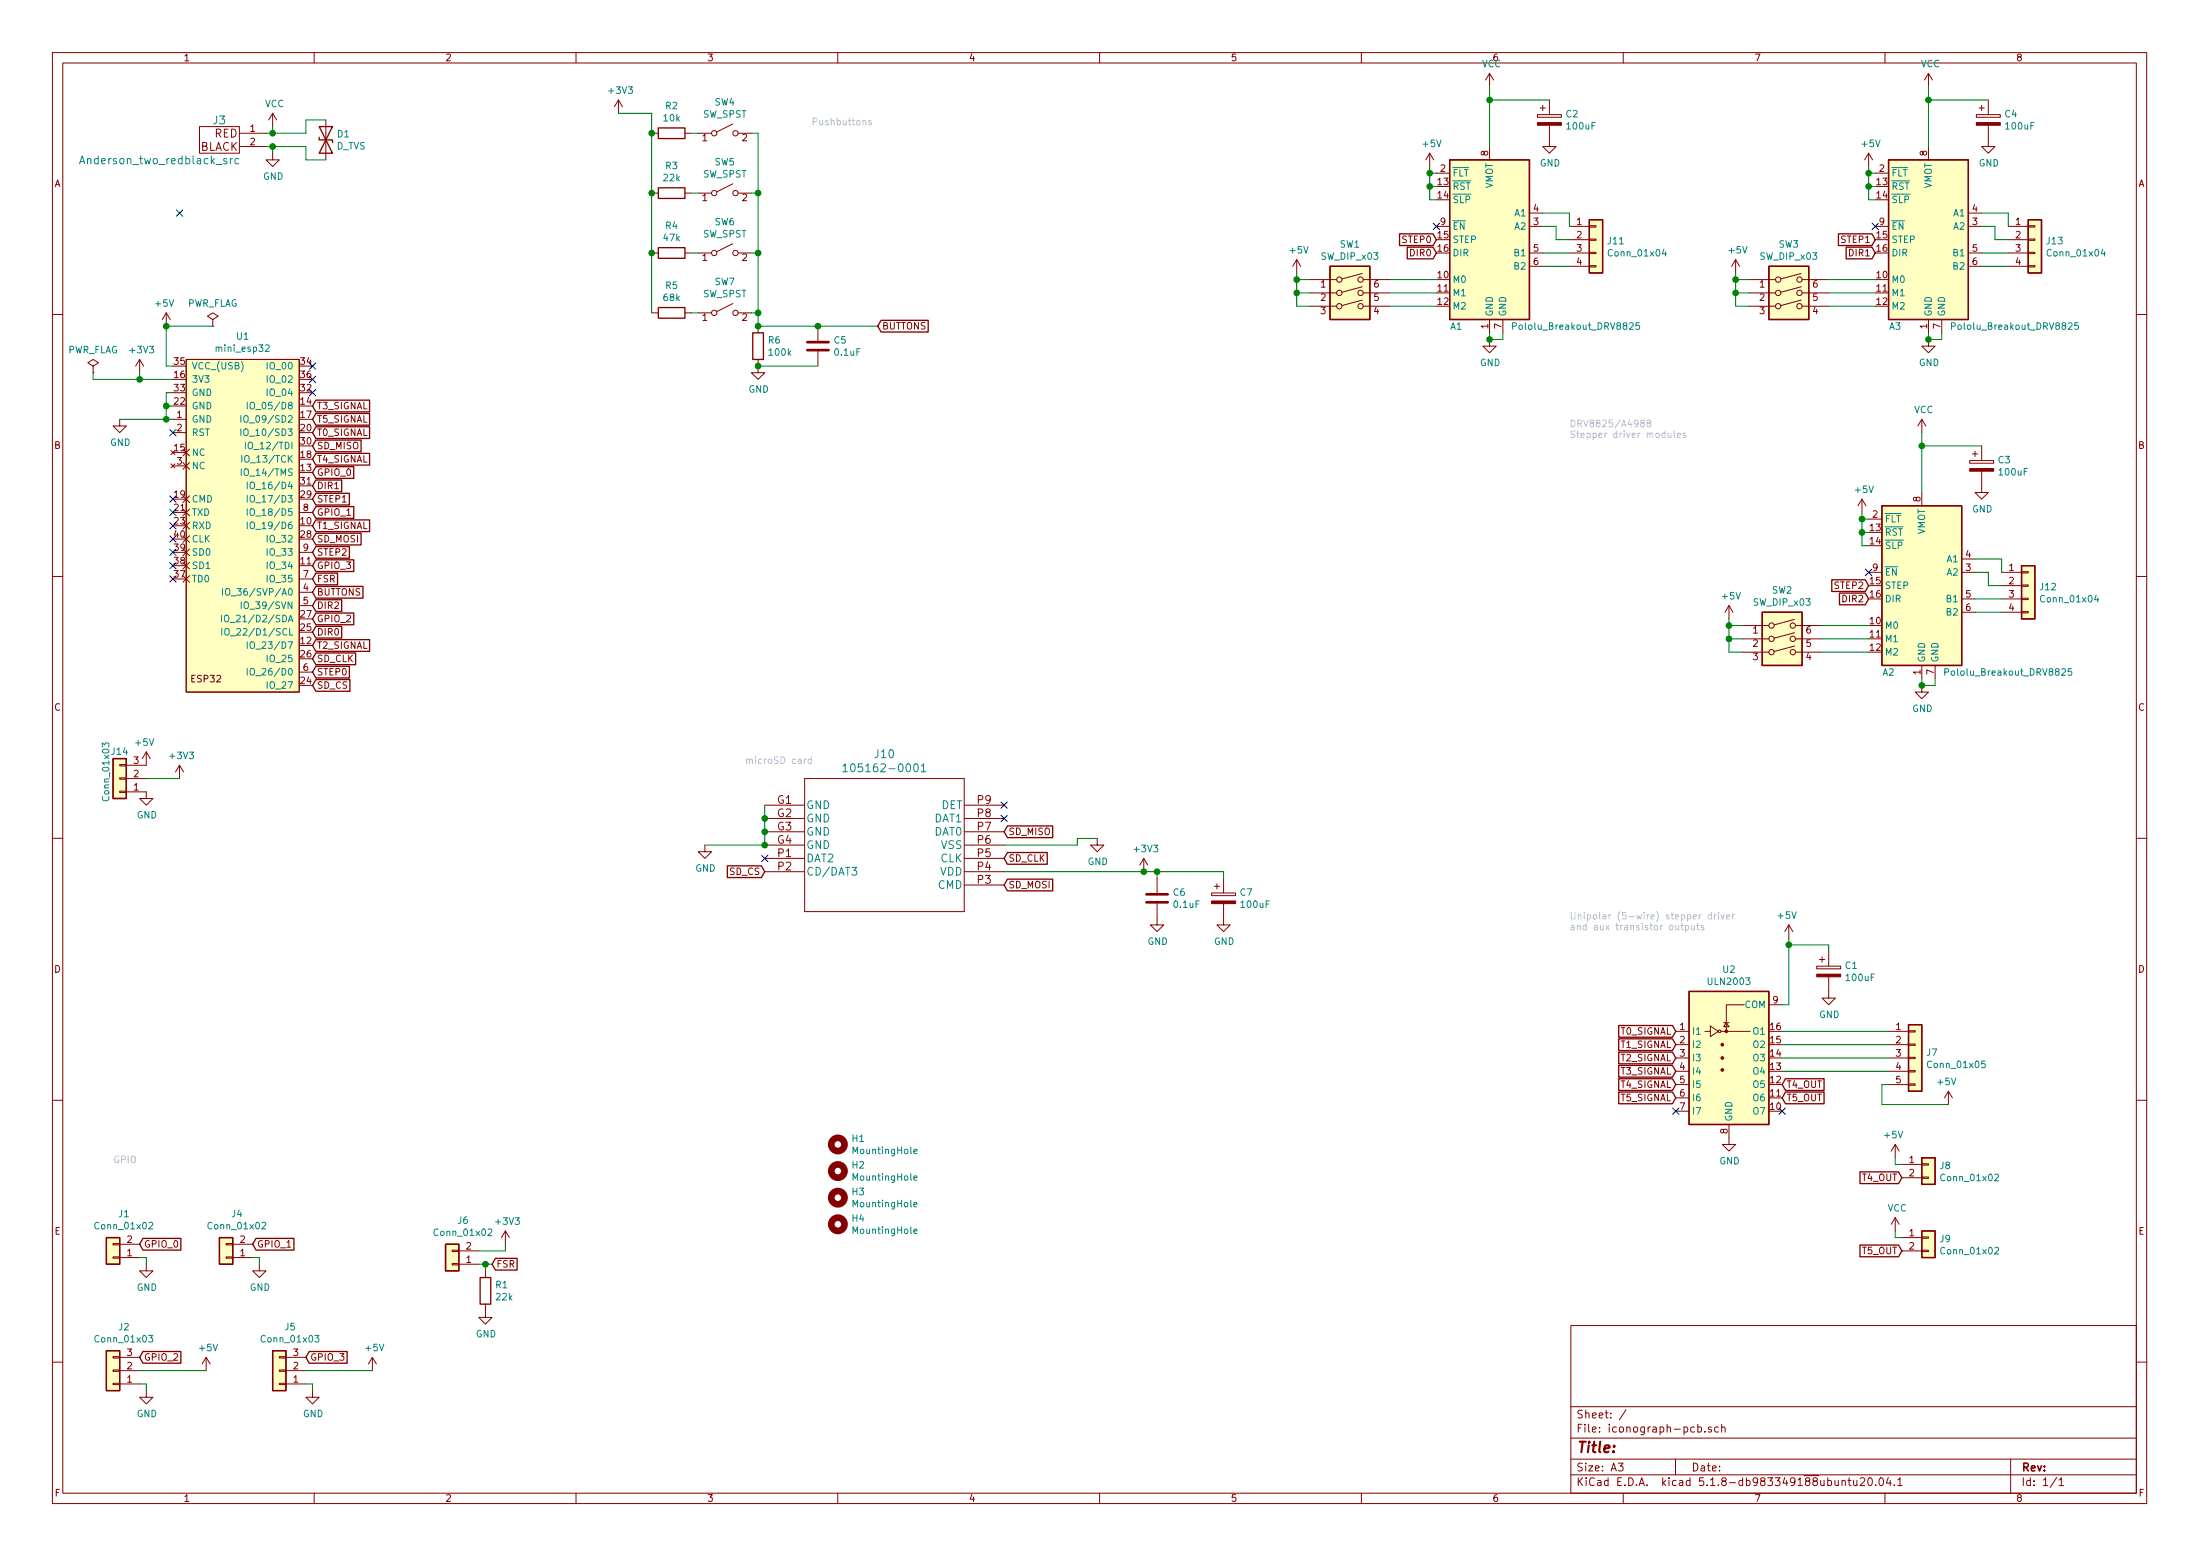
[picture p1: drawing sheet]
EESchema Schematic File Version 4
EELAYER 30 0
EELAYER END
$Descr A3 16535 11693
encoding utf-8
Sheet 1 1
Title ""
Date ""
Rev ""
Comp ""
Comment1 ""
Comment2 ""
Comment3 ""
Comment4 ""
$EndDescr
$Comp
L ESP32_mini_KiCad_Library:mini_esp32 U1
U 1 1
P 1850 2650
F 0 "U1" H 1875 2775 50  0000 C CNN
F 1 "mini_esp32" H 1875 2684 50  0000 C CNN
F 2 "snapeda:ESP32_mini" H 2000 2750 50  0001 C CNN
F 3 "" H 2000 2750 50  0001 C CNN
	1    1850 2650
	-1   0    0    -1  
$EndComp
$Comp
L Driver_Motor:Pololu_Breakout_DRV8825 A1
U 1 1
P 11200 1700
F 0 "A1" H 10950 950 50  0000 C CNN
F 1 "Pololu_Breakout_DRV8825" H 11850 950 50  0000 C CNN
F 2 "Module:Pololu_Breakout-16_15.2x20.3mm" H 11400 900 50  0001 L CNN
F 3 "https://www.pololu.com/product/2982" H 11300 1400 50  0001 C CNN
	1    11200 1700
	1    0    0    -1  
$EndComp
$Comp
L Homebrew:Anderson_two_redblack_src J3
U 1 1
P 1650 1050
F 0 "J3" H 1650 1200 60  0000 C CNN
F 1 "Anderson_two_redblack_src" H 2100 900 60  0000 C CNN
F 2 "homebrew:Anderson_1336G1_right_angle_bottom_two" H 1600 900 60  0001 C CNN
F 3 "" H 1600 900 60  0001 C CNN
	1    1650 1050
	-1   0    0    -1  
$EndComp
$Comp
L power:+5V #PWR05
U 1 1
P 1250 2450
F 0 "#PWR05" H 1250 2300 50  0001 C CNN
F 1 "+5V" H 1265 2623 50  0000 C CNN
F 2 "" H 1250 2450 50  0001 C CNN
F 3 "" H 1250 2450 50  0001 C CNN
	1    1250 2450
	-1   0    0    -1  
$EndComp
Wire Wire Line
	1300 2750 1250 2750
Wire Wire Line
	1250 2750 1250 2450
$Comp
L power:+5V #PWR021
U 1 1
P 10750 1250
F 0 "#PWR021" H 10750 1100 50  0001 C CNN
F 1 "+5V" H 10765 1423 50  0000 C CNN
F 2 "" H 10750 1250 50  0001 C CNN
F 3 "" H 10750 1250 50  0001 C CNN
	1    10750 1250
	1    0    0    -1  
$EndComp
Wire Wire Line
	10750 1250 10750 1300
Wire Wire Line
	10750 1300 10800 1300
$Comp
L power:VCC #PWR07
U 1 1
P 2050 950
F 0 "#PWR07" H 2050 800 50  0001 C CNN
F 1 "VCC" H 2065 1123 50  0000 C CNN
F 2 "" H 2050 950 50  0001 C CNN
F 3 "" H 2050 950 50  0001 C CNN
	1    2050 950 
	1    0    0    -1  
$EndComp
Wire Wire Line
	2000 1000 2050 1000
Wire Wire Line
	2050 1000 2050 950 
$Comp
L power:GND #PWR08
U 1 1
P 2050 1150
F 0 "#PWR08" H 2050 900 50  0001 C CNN
F 1 "GND" H 2055 977 50  0000 C CNN
F 2 "" H 2050 1150 50  0001 C CNN
F 3 "" H 2050 1150 50  0001 C CNN
	1    2050 1150
	1    0    0    -1  
$EndComp
Wire Wire Line
	2000 1100 2050 1100
Wire Wire Line
	2050 1100 2050 1150
$Comp
L power:VCC #PWR022
U 1 1
P 11200 650
F 0 "#PWR022" H 11200 500 50  0001 C CNN
F 1 "VCC" H 11215 823 50  0000 C CNN
F 2 "" H 11200 650 50  0001 C CNN
F 3 "" H 11200 650 50  0001 C CNN
	1    11200 650 
	1    0    0    -1  
$EndComp
$Comp
L Device:CP C2
U 1 1
P 11650 900
F 0 "C2" H 11768 946 50  0000 L CNN
F 1 "100uF" H 11768 855 50  0000 L CNN
F 2 "Capacitor_THT:CP_Radial_D8.0mm_P3.50mm" H 11688 750 50  0001 C CNN
F 3 "~" H 11650 900 50  0001 C CNN
	1    11650 900 
	1    0    0    -1  
$EndComp
Wire Wire Line
	11200 650  11200 750 
$Comp
L power:GND #PWR025
U 1 1
P 11650 1050
F 0 "#PWR025" H 11650 800 50  0001 C CNN
F 1 "GND" H 11655 877 50  0000 C CNN
F 2 "" H 11650 1050 50  0001 C CNN
F 3 "" H 11650 1050 50  0001 C CNN
	1    11650 1050
	1    0    0    -1  
$EndComp
Wire Wire Line
	11650 750  11200 750 
Connection ~ 11200 750 
Wire Wire Line
	11200 750  11200 1100
$Comp
L power:GND #PWR023
U 1 1
P 11200 2550
F 0 "#PWR023" H 11200 2300 50  0001 C CNN
F 1 "GND" H 11205 2377 50  0000 C CNN
F 2 "" H 11200 2550 50  0001 C CNN
F 3 "" H 11200 2550 50  0001 C CNN
	1    11200 2550
	1    0    0    -1  
$EndComp
Wire Wire Line
	11200 2550 11200 2500
Wire Wire Line
	11300 2550 11300 2500
Wire Wire Line
	10750 1300 10750 1400
Wire Wire Line
	10750 1400 10800 1400
Connection ~ 10750 1300
Wire Wire Line
	10750 1400 10750 1500
Wire Wire Line
	10750 1500 10800 1500
Connection ~ 10750 1400
Text GLabel 10800 1800 0    50   Input ~ 0
STEP0
Text GLabel 10800 1900 0    50   Input ~ 0
DIR0
NoConn ~ 10800 1700
$Comp
L Connector_Generic:Conn_01x04 J11
U 1 1
P 12000 1800
F 0 "J11" H 12080 1792 50  0000 L CNN
F 1 "Conn_01x04" H 12080 1701 50  0000 L CNN
F 2 "Connector_PinHeader_2.54mm:PinHeader_1x04_P2.54mm_Vertical" H 12000 1800 50  0001 C CNN
F 3 "~" H 12000 1800 50  0001 C CNN
	1    12000 1800
	1    0    0    -1  
$EndComp
Wire Wire Line
	11600 1600 11800 1600
Wire Wire Line
	11800 1600 11800 1700
Wire Wire Line
	11600 1700 11700 1700
Wire Wire Line
	11700 1700 11700 1800
Wire Wire Line
	11700 1800 11800 1800
Wire Wire Line
	11600 1900 11800 1900
Wire Wire Line
	11600 2000 11800 2000
$Comp
L Switch:SW_DIP_x03 SW1
U 1 1
P 10150 2300
F 0 "SW1" H 10150 2767 50  0000 C CNN
F 1 "SW_DIP_x03" H 10150 2676 50  0000 C CNN
F 2 "Button_Switch_THT:SW_DIP_SPSTx03_Slide_9.78x9.8mm_W7.62mm_P2.54mm" H 10150 2300 50  0001 C CNN
F 3 "~" H 10150 2300 50  0001 C CNN
	1    10150 2300
	1    0    0    -1  
$EndComp
$Comp
L power:+5V #PWR017
U 1 1
P 9750 2050
F 0 "#PWR017" H 9750 1900 50  0001 C CNN
F 1 "+5V" H 9765 2223 50  0000 C CNN
F 2 "" H 9750 2050 50  0001 C CNN
F 3 "" H 9750 2050 50  0001 C CNN
	1    9750 2050
	1    0    0    -1  
$EndComp
Wire Wire Line
	9750 2050 9750 2100
Wire Wire Line
	9750 2100 9850 2100
Wire Wire Line
	9750 2100 9750 2200
Wire Wire Line
	9750 2200 9850 2200
Connection ~ 9750 2100
Wire Wire Line
	9750 2200 9750 2300
Wire Wire Line
	9750 2300 9850 2300
Connection ~ 9750 2200
Wire Wire Line
	10450 2300 10800 2300
Wire Wire Line
	10450 2200 10800 2200
Wire Wire Line
	10450 2100 10800 2100
$Comp
L Driver_Motor:Pololu_Breakout_DRV8825 A3
U 1 1
P 14500 1700
F 0 "A3" H 14250 950 50  0000 C CNN
F 1 "Pololu_Breakout_DRV8825" H 15150 950 50  0000 C CNN
F 2 "Module:Pololu_Breakout-16_15.2x20.3mm" H 14700 900 50  0001 L CNN
F 3 "https://www.pololu.com/product/2982" H 14600 1400 50  0001 C CNN
	1    14500 1700
	1    0    0    -1  
$EndComp
$Comp
L power:+5V #PWR031
U 1 1
P 14050 1250
F 0 "#PWR031" H 14050 1100 50  0001 C CNN
F 1 "+5V" H 14065 1423 50  0000 C CNN
F 2 "" H 14050 1250 50  0001 C CNN
F 3 "" H 14050 1250 50  0001 C CNN
	1    14050 1250
	1    0    0    -1  
$EndComp
Wire Wire Line
	14050 1250 14050 1300
Wire Wire Line
	14050 1300 14100 1300
$Comp
L power:VCC #PWR034
U 1 1
P 14500 650
F 0 "#PWR034" H 14500 500 50  0001 C CNN
F 1 "VCC" H 14515 823 50  0000 C CNN
F 2 "" H 14500 650 50  0001 C CNN
F 3 "" H 14500 650 50  0001 C CNN
	1    14500 650 
	1    0    0    -1  
$EndComp
$Comp
L Device:CP C4
U 1 1
P 14950 900
F 0 "C4" H 15068 946 50  0000 L CNN
F 1 "100uF" H 15068 855 50  0000 L CNN
F 2 "Capacitor_THT:CP_Radial_D8.0mm_P3.50mm" H 14988 750 50  0001 C CNN
F 3 "~" H 14950 900 50  0001 C CNN
	1    14950 900 
	1    0    0    -1  
$EndComp
Wire Wire Line
	14500 650  14500 750 
$Comp
L power:GND #PWR037
U 1 1
P 14950 1050
F 0 "#PWR037" H 14950 800 50  0001 C CNN
F 1 "GND" H 14955 877 50  0000 C CNN
F 2 "" H 14950 1050 50  0001 C CNN
F 3 "" H 14950 1050 50  0001 C CNN
	1    14950 1050
	1    0    0    -1  
$EndComp
Wire Wire Line
	14950 750  14500 750 
Connection ~ 14500 750 
Wire Wire Line
	14500 750  14500 1100
$Comp
L power:GND #PWR035
U 1 1
P 14500 2550
F 0 "#PWR035" H 14500 2300 50  0001 C CNN
F 1 "GND" H 14505 2377 50  0000 C CNN
F 2 "" H 14500 2550 50  0001 C CNN
F 3 "" H 14500 2550 50  0001 C CNN
	1    14500 2550
	1    0    0    -1  
$EndComp
Wire Wire Line
	14500 2550 14500 2500
Wire Wire Line
	14600 2550 14600 2500
Wire Wire Line
	14050 1300 14050 1400
Wire Wire Line
	14050 1400 14100 1400
Connection ~ 14050 1300
Wire Wire Line
	14050 1400 14050 1500
Wire Wire Line
	14050 1500 14100 1500
Connection ~ 14050 1400
Text GLabel 14100 1800 0    50   Input ~ 0
STEP1
Text GLabel 14100 1900 0    50   Input ~ 0
DIR1
NoConn ~ 14100 1700
$Comp
L Connector_Generic:Conn_01x04 J13
U 1 1
P 15300 1800
F 0 "J13" H 15380 1792 50  0000 L CNN
F 1 "Conn_01x04" H 15380 1701 50  0000 L CNN
F 2 "Connector_PinHeader_2.54mm:PinHeader_1x04_P2.54mm_Vertical" H 15300 1800 50  0001 C CNN
F 3 "~" H 15300 1800 50  0001 C CNN
	1    15300 1800
	1    0    0    -1  
$EndComp
Wire Wire Line
	14900 1600 15100 1600
Wire Wire Line
	15100 1600 15100 1700
Wire Wire Line
	14900 1700 15000 1700
Wire Wire Line
	15000 1700 15000 1800
Wire Wire Line
	15000 1800 15100 1800
Wire Wire Line
	14900 1900 15100 1900
Wire Wire Line
	14900 2000 15100 2000
$Comp
L Switch:SW_DIP_x03 SW3
U 1 1
P 13450 2300
F 0 "SW3" H 13450 2767 50  0000 C CNN
F 1 "SW_DIP_x03" H 13450 2676 50  0000 C CNN
F 2 "Button_Switch_THT:SW_DIP_SPSTx03_Slide_9.78x9.8mm_W7.62mm_P2.54mm" H 13450 2300 50  0001 C CNN
F 3 "~" H 13450 2300 50  0001 C CNN
	1    13450 2300
	1    0    0    -1  
$EndComp
$Comp
L power:+5V #PWR029
U 1 1
P 13050 2050
F 0 "#PWR029" H 13050 1900 50  0001 C CNN
F 1 "+5V" H 13065 2223 50  0000 C CNN
F 2 "" H 13050 2050 50  0001 C CNN
F 3 "" H 13050 2050 50  0001 C CNN
	1    13050 2050
	1    0    0    -1  
$EndComp
Wire Wire Line
	13050 2050 13050 2100
Wire Wire Line
	13050 2100 13150 2100
Wire Wire Line
	13050 2100 13050 2200
Wire Wire Line
	13050 2200 13150 2200
Connection ~ 13050 2100
Wire Wire Line
	13050 2200 13050 2300
Wire Wire Line
	13050 2300 13150 2300
Connection ~ 13050 2200
Wire Wire Line
	13750 2300 14100 2300
Wire Wire Line
	13750 2200 14100 2200
Wire Wire Line
	13750 2100 14100 2100
$Comp
L power:GND #PWR01
U 1 1
P 900 3150
F 0 "#PWR01" H 900 2900 50  0001 C CNN
F 1 "GND" H 905 2977 50  0000 C CNN
F 2 "" H 900 3150 50  0001 C CNN
F 3 "" H 900 3150 50  0001 C CNN
	1    900  3150
	1    0    0    -1  
$EndComp
Wire Wire Line
	900  3150 1250 3150
Wire Wire Line
	1300 3050 1250 3050
Connection ~ 1250 3150
Wire Wire Line
	1250 3150 1300 3150
Wire Wire Line
	1250 2950 1300 2950
Wire Wire Line
	1250 2950 1250 3050
Connection ~ 1250 3050
Wire Wire Line
	1250 3050 1250 3150
$Comp
L power:+3V3 #PWR02
U 1 1
P 1050 2800
F 0 "#PWR02" H 1050 2650 50  0001 C CNN
F 1 "+3V3" H 1065 2973 50  0000 C CNN
F 2 "" H 1050 2800 50  0001 C CNN
F 3 "" H 1050 2800 50  0001 C CNN
	1    1050 2800
	1    0    0    -1  
$EndComp
Wire Wire Line
	1050 2800 1050 2850
Wire Wire Line
	1050 2850 1300 2850
NoConn ~ 1300 3750
NoConn ~ 1300 3850
NoConn ~ 1300 3950
NoConn ~ 1300 4050
NoConn ~ 1300 4150
NoConn ~ 1300 4250
NoConn ~ 1300 4350
NoConn ~ 1300 3250
Text GLabel 2350 5050 2    50   Input ~ 0
STEP0
Text GLabel 2350 4750 2    50   Input ~ 0
DIR0
Text GLabel 2350 3750 2    50   Input ~ 0
STEP1
Text GLabel 2350 3650 2    50   Input ~ 0
DIR1
$Comp
L Transistor_Array:ULN2003 U2
U 1 1
P 13000 7950
F 0 "U2" H 13000 8617 50  0000 C CNN
F 1 "ULN2003" H 13000 8526 50  0000 C CNN
F 2 "Package_DIP:DIP-16_W7.62mm" H 13050 7400 50  0001 L CNN
F 3 "http://www.ti.com/lit/ds/symlink/uln2003a.pdf" H 13100 7750 50  0001 C CNN
	1    13000 7950
	1    0    0    -1  
$EndComp
$Comp
L power:+5V #PWR015
U 1 1
P 13450 7050
F 0 "#PWR015" H 13450 6900 50  0001 C CNN
F 1 "+5V" H 13465 7223 50  0000 C CNN
F 2 "" H 13450 7050 50  0001 C CNN
F 3 "" H 13450 7050 50  0001 C CNN
	1    13450 7050
	-1   0    0    -1  
$EndComp
Wire Wire Line
	13450 7550 13400 7550
$Comp
L Device:CP C1
U 1 1
P 13750 7300
F 0 "C1" H 13868 7346 50  0000 L CNN
F 1 "100uF" H 13868 7255 50  0000 L CNN
F 2 "Capacitor_THT:CP_Radial_D8.0mm_P3.50mm" H 13788 7150 50  0001 C CNN
F 3 "~" H 13750 7300 50  0001 C CNN
	1    13750 7300
	1    0    0    -1  
$EndComp
Wire Wire Line
	13450 7050 13450 7100
Wire Wire Line
	13450 7100 13750 7100
Wire Wire Line
	13750 7100 13750 7150
Wire Wire Line
	13450 7100 13450 7550
$Comp
L power:GND #PWR016
U 1 1
P 13750 7450
F 0 "#PWR016" H 13750 7200 50  0001 C CNN
F 1 "GND" H 13755 7277 50  0000 C CNN
F 2 "" H 13750 7450 50  0001 C CNN
F 3 "" H 13750 7450 50  0001 C CNN
	1    13750 7450
	1    0    0    -1  
$EndComp
Connection ~ 13450 7100
$Comp
L power:GND #PWR014
U 1 1
P 13000 8550
F 0 "#PWR014" H 13000 8300 50  0001 C CNN
F 1 "GND" H 13005 8377 50  0000 C CNN
F 2 "" H 13000 8550 50  0001 C CNN
F 3 "" H 13000 8550 50  0001 C CNN
	1    13000 8550
	1    0    0    -1  
$EndComp
Text GLabel 12600 7750 0    50   Input ~ 0
T0_SIGNAL
Text GLabel 12600 7850 0    50   Input ~ 0
T1_SIGNAL
Text GLabel 12600 7950 0    50   Input ~ 0
T2_SIGNAL
Text GLabel 12600 8050 0    50   Input ~ 0
T3_SIGNAL
Text GLabel 12600 8150 0    50   Input ~ 0
T4_SIGNAL
Text GLabel 12600 8250 0    50   Input ~ 0
T5_SIGNAL
$Comp
L Connector_Generic:Conn_01x05 J7
U 1 1
P 14400 7950
F 0 "J7" H 14480 7992 50  0000 L CNN
F 1 "Conn_01x05" H 14480 7901 50  0000 L CNN
F 2 "Connector_PinHeader_2.54mm:PinHeader_1x05_P2.54mm_Vertical" H 14400 7950 50  0001 C CNN
F 3 "~" H 14400 7950 50  0001 C CNN
	1    14400 7950
	1    0    0    -1  
$EndComp
Wire Wire Line
	13400 7750 14200 7750
Wire Wire Line
	14200 7850 13400 7850
Wire Wire Line
	13400 7950 14200 7950
Wire Wire Line
	14200 8050 13400 8050
$Comp
L power:+5V #PWR020
U 1 1
P 14650 8300
F 0 "#PWR020" H 14650 8150 50  0001 C CNN
F 1 "+5V" H 14665 8473 50  0000 C CNN
F 2 "" H 14650 8300 50  0001 C CNN
F 3 "" H 14650 8300 50  0001 C CNN
	1    14650 8300
	-1   0    0    -1  
$EndComp
Wire Wire Line
	14650 8300 14150 8300
Wire Wire Line
	14150 8300 14150 8150
Wire Wire Line
	14150 8150 14200 8150
Text GLabel 13400 8150 2    50   Input ~ 0
T4_OUT
Text GLabel 13400 8250 2    50   Input ~ 0
T5_OUT
$Comp
L Connector_Generic:Conn_01x02 J8
U 1 1
P 14500 8750
F 0 "J8" H 14580 8742 50  0000 L CNN
F 1 "Conn_01x02" H 14580 8651 50  0000 L CNN
F 2 "homebrew:Wurth_ScrewTerminal_1x02_P5.00mm_691137710002" H 14500 8750 50  0001 C CNN
F 3 "~" H 14500 8750 50  0001 C CNN
	1    14500 8750
	1    0    0    -1  
$EndComp
$Comp
L power:+5V #PWR018
U 1 1
P 14250 8700
F 0 "#PWR018" H 14250 8550 50  0001 C CNN
F 1 "+5V" H 14265 8873 50  0000 C CNN
F 2 "" H 14250 8700 50  0001 C CNN
F 3 "" H 14250 8700 50  0001 C CNN
	1    14250 8700
	-1   0    0    -1  
$EndComp
Wire Wire Line
	14250 8700 14250 8750
Wire Wire Line
	14250 8750 14300 8750
Text GLabel 14300 8850 0    50   Input ~ 0
T4_OUT
$Comp
L Connector_Generic:Conn_01x02 J9
U 1 1
P 14500 9300
F 0 "J9" H 14580 9292 50  0000 L CNN
F 1 "Conn_01x02" H 14580 9201 50  0000 L CNN
F 2 "homebrew:Wurth_ScrewTerminal_1x02_P5.00mm_691137710002" H 14500 9300 50  0001 C CNN
F 3 "~" H 14500 9300 50  0001 C CNN
	1    14500 9300
	1    0    0    -1  
$EndComp
Wire Wire Line
	14250 9250 14250 9300
Wire Wire Line
	14250 9300 14300 9300
Text GLabel 14300 9400 0    50   Input ~ 0
T5_OUT
Text GLabel 2350 3250 2    50   Input ~ 0
T0_SIGNAL
Text GLabel 2350 3950 2    50   Input ~ 0
T1_SIGNAL
Text GLabel 2350 4450 2    50   Input ~ 0
BUTTONS
$Comp
L Connector_Generic:Conn_01x02 J1
U 1 1
P 850 9450
F 0 "J1" H 768 9125 50  0000 C CNN
F 1 "Conn_01x02" H 768 9216 50  0000 C CNN
F 2 "homebrew:Wurth_ScrewTerminal_1x02_P5.00mm_691137710002" H 850 9450 50  0001 C CNN
F 3 "~" H 850 9450 50  0001 C CNN
	1    850  9450
	-1   0    0    1   
$EndComp
Text GLabel 1050 9350 2    50   Input ~ 0
GPIO_0
$Comp
L power:GND #PWR03
U 1 1
P 1100 9500
F 0 "#PWR03" H 1100 9250 50  0001 C CNN
F 1 "GND" H 1105 9327 50  0000 C CNN
F 2 "" H 1100 9500 50  0001 C CNN
F 3 "" H 1100 9500 50  0001 C CNN
	1    1100 9500
	1    0    0    -1  
$EndComp
Wire Wire Line
	1100 9500 1100 9450
Wire Wire Line
	1100 9450 1050 9450
$Comp
L Connector_Generic:Conn_01x02 J4
U 1 1
P 1700 9450
F 0 "J4" H 1618 9125 50  0000 C CNN
F 1 "Conn_01x02" H 1618 9216 50  0000 C CNN
F 2 "homebrew:Wurth_ScrewTerminal_1x02_P5.00mm_691137710002" H 1700 9450 50  0001 C CNN
F 3 "~" H 1700 9450 50  0001 C CNN
	1    1700 9450
	-1   0    0    1   
$EndComp
Text GLabel 1900 9350 2    50   Input ~ 0
GPIO_1
$Comp
L power:GND #PWR09
U 1 1
P 1950 9500
F 0 "#PWR09" H 1950 9250 50  0001 C CNN
F 1 "GND" H 1955 9327 50  0000 C CNN
F 2 "" H 1950 9500 50  0001 C CNN
F 3 "" H 1950 9500 50  0001 C CNN
	1    1950 9500
	1    0    0    -1  
$EndComp
Wire Wire Line
	1950 9500 1950 9450
Wire Wire Line
	1950 9450 1900 9450
Text GLabel 2350 3550 2    50   Input ~ 0
GPIO_0
Text GLabel 2350 3850 2    50   Input ~ 0
GPIO_1
$Comp
L power:VCC #PWR019
U 1 1
P 14250 9250
F 0 "#PWR019" H 14250 9100 50  0001 C CNN
F 1 "VCC" H 14265 9423 50  0000 C CNN
F 2 "" H 14250 9250 50  0001 C CNN
F 3 "" H 14250 9250 50  0001 C CNN
	1    14250 9250
	1    0    0    -1  
$EndComp
$Comp
L Connector_Generic:Conn_01x03 J2
U 1 1
P 850 10300
F 0 "J2" H 768 9975 50  0000 C CNN
F 1 "Conn_01x03" H 768 10066 50  0000 C CNN
F 2 "homebrew:Wurth_ScrewTerminal_1x03_P5.00mm_691137710003" H 850 10300 50  0001 C CNN
F 3 "~" H 850 10300 50  0001 C CNN
	1    850  10300
	-1   0    0    1   
$EndComp
Text GLabel 1050 10200 2    50   Input ~ 0
GPIO_2
$Comp
L power:GND #PWR04
U 1 1
P 1100 10450
F 0 "#PWR04" H 1100 10200 50  0001 C CNN
F 1 "GND" H 1105 10277 50  0000 C CNN
F 2 "" H 1100 10450 50  0001 C CNN
F 3 "" H 1100 10450 50  0001 C CNN
	1    1100 10450
	1    0    0    -1  
$EndComp
Wire Wire Line
	1100 10450 1100 10400
Wire Wire Line
	1100 10400 1050 10400
$Comp
L power:+5V #PWR06
U 1 1
P 1550 10300
F 0 "#PWR06" H 1550 10150 50  0001 C CNN
F 1 "+5V" H 1565 10473 50  0000 C CNN
F 2 "" H 1550 10300 50  0001 C CNN
F 3 "" H 1550 10300 50  0001 C CNN
	1    1550 10300
	1    0    0    -1  
$EndComp
Wire Wire Line
	1550 10300 1050 10300
$Comp
L Connector_Generic:Conn_01x03 J5
U 1 1
P 2100 10300
F 0 "J5" H 2018 9975 50  0000 C CNN
F 1 "Conn_01x03" H 2018 10066 50  0000 C CNN
F 2 "homebrew:Wurth_ScrewTerminal_1x03_P5.00mm_691137710003" H 2100 10300 50  0001 C CNN
F 3 "~" H 2100 10300 50  0001 C CNN
	1    2100 10300
	-1   0    0    1   
$EndComp
$Comp
L power:GND #PWR010
U 1 1
P 2350 10450
F 0 "#PWR010" H 2350 10200 50  0001 C CNN
F 1 "GND" H 2355 10277 50  0000 C CNN
F 2 "" H 2350 10450 50  0001 C CNN
F 3 "" H 2350 10450 50  0001 C CNN
	1    2350 10450
	1    0    0    -1  
$EndComp
Wire Wire Line
	2350 10450 2350 10400
Wire Wire Line
	2350 10400 2300 10400
$Comp
L power:+5V #PWR011
U 1 1
P 2800 10300
F 0 "#PWR011" H 2800 10150 50  0001 C CNN
F 1 "+5V" H 2815 10473 50  0000 C CNN
F 2 "" H 2800 10300 50  0001 C CNN
F 3 "" H 2800 10300 50  0001 C CNN
	1    2800 10300
	1    0    0    -1  
$EndComp
Wire Wire Line
	2800 10300 2300 10300
Text GLabel 2300 10200 2    50   Input ~ 0
GPIO_3
Text GLabel 2350 4650 2    50   Input ~ 0
GPIO_2
Text GLabel 2350 4250 2    50   Input ~ 0
GPIO_3
$Comp
L Connector_Generic:Conn_01x02 J6
U 1 1
P 3400 9500
F 0 "J6" H 3318 9175 50  0000 C CNN
F 1 "Conn_01x02" H 3318 9266 50  0000 C CNN
F 2 "homebrew:Wurth_ScrewTerminal_1x02_P5.00mm_691137710002" H 3400 9500 50  0001 C CNN
F 3 "~" H 3400 9500 50  0001 C CNN
	1    3400 9500
	-1   0    0    1   
$EndComp
$Comp
L power:+3V3 #PWR013
U 1 1
P 3800 9350
F 0 "#PWR013" H 3800 9200 50  0001 C CNN
F 1 "+3V3" H 3815 9523 50  0000 C CNN
F 2 "" H 3800 9350 50  0001 C CNN
F 3 "" H 3800 9350 50  0001 C CNN
	1    3800 9350
	1    0    0    -1  
$EndComp
Wire Wire Line
	3800 9350 3800 9400
Wire Wire Line
	3800 9400 3600 9400
$Comp
L Device:R R1
U 1 1
P 3650 9700
F 0 "R1" H 3720 9746 50  0000 L CNN
F 1 "22k" H 3720 9655 50  0000 L CNN
F 2 "Resistor_THT:R_Axial_DIN0207_L6.3mm_D2.5mm_P7.62mm_Horizontal" V 3580 9700 50  0001 C CNN
F 3 "~" H 3650 9700 50  0001 C CNN
	1    3650 9700
	1    0    0    -1  
$EndComp
$Comp
L power:GND #PWR012
U 1 1
P 3650 9850
F 0 "#PWR012" H 3650 9600 50  0001 C CNN
F 1 "GND" H 3655 9677 50  0000 C CNN
F 2 "" H 3650 9850 50  0001 C CNN
F 3 "" H 3650 9850 50  0001 C CNN
	1    3650 9850
	1    0    0    -1  
$EndComp
Wire Wire Line
	3600 9500 3650 9500
Wire Wire Line
	3650 9500 3650 9550
Text GLabel 3700 9500 2    50   Input ~ 0
FSR
Wire Wire Line
	3700 9500 3650 9500
Connection ~ 3650 9500
Text GLabel 2350 4350 2    50   Input ~ 0
FSR
$Comp
L Driver_Motor:Pololu_Breakout_DRV8825 A2
U 1 1
P 14450 4300
F 0 "A2" H 14200 3550 50  0000 C CNN
F 1 "Pololu_Breakout_DRV8825" H 15100 3550 50  0000 C CNN
F 2 "Module:Pololu_Breakout-16_15.2x20.3mm" H 14650 3500 50  0001 L CNN
F 3 "https://www.pololu.com/product/2982" H 14550 4000 50  0001 C CNN
	1    14450 4300
	1    0    0    -1  
$EndComp
$Comp
L power:+5V #PWR030
U 1 1
P 14000 3850
F 0 "#PWR030" H 14000 3700 50  0001 C CNN
F 1 "+5V" H 14015 4023 50  0000 C CNN
F 2 "" H 14000 3850 50  0001 C CNN
F 3 "" H 14000 3850 50  0001 C CNN
	1    14000 3850
	1    0    0    -1  
$EndComp
Wire Wire Line
	14000 3850 14000 3900
Wire Wire Line
	14000 3900 14050 3900
$Comp
L power:VCC #PWR032
U 1 1
P 14450 3250
F 0 "#PWR032" H 14450 3100 50  0001 C CNN
F 1 "VCC" H 14465 3423 50  0000 C CNN
F 2 "" H 14450 3250 50  0001 C CNN
F 3 "" H 14450 3250 50  0001 C CNN
	1    14450 3250
	1    0    0    -1  
$EndComp
$Comp
L Device:CP C3
U 1 1
P 14900 3500
F 0 "C3" H 15018 3546 50  0000 L CNN
F 1 "100uF" H 15018 3455 50  0000 L CNN
F 2 "Capacitor_THT:CP_Radial_D8.0mm_P3.50mm" H 14938 3350 50  0001 C CNN
F 3 "~" H 14900 3500 50  0001 C CNN
	1    14900 3500
	1    0    0    -1  
$EndComp
Wire Wire Line
	14450 3250 14450 3350
$Comp
L power:GND #PWR036
U 1 1
P 14900 3650
F 0 "#PWR036" H 14900 3400 50  0001 C CNN
F 1 "GND" H 14905 3477 50  0000 C CNN
F 2 "" H 14900 3650 50  0001 C CNN
F 3 "" H 14900 3650 50  0001 C CNN
	1    14900 3650
	1    0    0    -1  
$EndComp
Wire Wire Line
	14900 3350 14450 3350
Connection ~ 14450 3350
Wire Wire Line
	14450 3350 14450 3700
$Comp
L power:GND #PWR033
U 1 1
P 14450 5150
F 0 "#PWR033" H 14450 4900 50  0001 C CNN
F 1 "GND" H 14455 4977 50  0000 C CNN
F 2 "" H 14450 5150 50  0001 C CNN
F 3 "" H 14450 5150 50  0001 C CNN
	1    14450 5150
	1    0    0    -1  
$EndComp
Wire Wire Line
	14450 5150 14450 5100
Wire Wire Line
	14550 5150 14550 5100
Wire Wire Line
	14000 3900 14000 4000
Wire Wire Line
	14000 4000 14050 4000
Connection ~ 14000 3900
Wire Wire Line
	14000 4000 14000 4100
Wire Wire Line
	14000 4100 14050 4100
Connection ~ 14000 4000
Text GLabel 14050 4400 0    50   Input ~ 0
STEP2
Text GLabel 14050 4500 0    50   Input ~ 0
DIR2
NoConn ~ 14050 4300
$Comp
L Connector_Generic:Conn_01x04 J12
U 1 1
P 15250 4400
F 0 "J12" H 15330 4392 50  0000 L CNN
F 1 "Conn_01x04" H 15330 4301 50  0000 L CNN
F 2 "Connector_PinHeader_2.54mm:PinHeader_1x04_P2.54mm_Vertical" H 15250 4400 50  0001 C CNN
F 3 "~" H 15250 4400 50  0001 C CNN
	1    15250 4400
	1    0    0    -1  
$EndComp
Wire Wire Line
	14850 4200 15050 4200
Wire Wire Line
	15050 4200 15050 4300
Wire Wire Line
	14850 4300 14950 4300
Wire Wire Line
	14950 4300 14950 4400
Wire Wire Line
	14950 4400 15050 4400
Wire Wire Line
	14850 4500 15050 4500
Wire Wire Line
	14850 4600 15050 4600
$Comp
L Switch:SW_DIP_x03 SW2
U 1 1
P 13400 4900
F 0 "SW2" H 13400 5367 50  0000 C CNN
F 1 "SW_DIP_x03" H 13400 5276 50  0000 C CNN
F 2 "Button_Switch_THT:SW_DIP_SPSTx03_Slide_9.78x9.8mm_W7.62mm_P2.54mm" H 13400 4900 50  0001 C CNN
F 3 "~" H 13400 4900 50  0001 C CNN
	1    13400 4900
	1    0    0    -1  
$EndComp
$Comp
L power:+5V #PWR028
U 1 1
P 13000 4650
F 0 "#PWR028" H 13000 4500 50  0001 C CNN
F 1 "+5V" H 13015 4823 50  0000 C CNN
F 2 "" H 13000 4650 50  0001 C CNN
F 3 "" H 13000 4650 50  0001 C CNN
	1    13000 4650
	1    0    0    -1  
$EndComp
Wire Wire Line
	13000 4650 13000 4700
Wire Wire Line
	13000 4700 13100 4700
Wire Wire Line
	13000 4700 13000 4800
Wire Wire Line
	13000 4800 13100 4800
Connection ~ 13000 4700
Wire Wire Line
	13000 4800 13000 4900
Wire Wire Line
	13000 4900 13100 4900
Connection ~ 13000 4800
Wire Wire Line
	13700 4900 14050 4900
Wire Wire Line
	13700 4800 14050 4800
Wire Wire Line
	13700 4700 14050 4700
Wire Wire Line
	11200 2550 11300 2550
Connection ~ 11200 2550
Wire Wire Line
	14500 2550 14600 2550
Connection ~ 14500 2550
Wire Wire Line
	14550 5150 14450 5150
Connection ~ 14450 5150
Text GLabel 2350 4150 2    50   Input ~ 0
STEP2
Text GLabel 2350 4550 2    50   Input ~ 0
DIR2
NoConn ~ 2350 2750
NoConn ~ 2350 2850
NoConn ~ 2350 2950
NoConn ~ 1350 1600
$Comp
L power:PWR_FLAG #FLG02
U 1 1
P 1600 2450
F 0 "#FLG02" H 1600 2525 50  0001 C CNN
F 1 "PWR_FLAG" H 1600 2623 50  0000 C CNN
F 2 "" H 1600 2450 50  0001 C CNN
F 3 "~" H 1600 2450 50  0001 C CNN
	1    1600 2450
	1    0    0    -1  
$EndComp
Wire Wire Line
	1600 2450 1250 2450
Connection ~ 1250 2450
$Comp
L power:PWR_FLAG #FLG01
U 1 1
P 700 2800
F 0 "#FLG01" H 700 2875 50  0001 C CNN
F 1 "PWR_FLAG" H 700 2973 50  0000 C CNN
F 2 "" H 700 2800 50  0001 C CNN
F 3 "~" H 700 2800 50  0001 C CNN
	1    700  2800
	1    0    0    -1  
$EndComp
Wire Wire Line
	700  2800 700  2850
Wire Wire Line
	700  2850 1050 2850
Connection ~ 1050 2850
NoConn ~ 12600 8350
NoConn ~ 13400 8350
$Comp
L Switch:SW_SPST SW4
U 1 1
P 5450 1000
F 0 "SW4" H 5450 1235 50  0000 C CNN
F 1 "SW_SPST" H 5450 1144 50  0000 C CNN
F 2 "snapeda:SW_1825910-6-4" H 5450 1000 50  0001 C CNN
F 3 "~" H 5450 1000 50  0001 C CNN
	1    5450 1000
	1    0    0    -1  
$EndComp
$Comp
L Device:R R2
U 1 1
P 5050 1000
F 0 "R2" V 4843 1000 50  0000 C CNN
F 1 "10k" V 4934 1000 50  0000 C CNN
F 2 "Resistor_THT:R_Axial_DIN0207_L6.3mm_D2.5mm_P7.62mm_Horizontal" V 4980 1000 50  0001 C CNN
F 3 "~" H 5050 1000 50  0001 C CNN
	1    5050 1000
	0    1    1    0   
$EndComp
Wire Wire Line
	5200 1000 5250 1000
$Comp
L Switch:SW_SPST SW5
U 1 1
P 5450 1450
F 0 "SW5" H 5450 1685 50  0000 C CNN
F 1 "SW_SPST" H 5450 1594 50  0000 C CNN
F 2 "snapeda:SW_1825910-6-4" H 5450 1450 50  0001 C CNN
F 3 "~" H 5450 1450 50  0001 C CNN
	1    5450 1450
	1    0    0    -1  
$EndComp
$Comp
L Device:R R3
U 1 1
P 5050 1450
F 0 "R3" V 4843 1450 50  0000 C CNN
F 1 "22k" V 4934 1450 50  0000 C CNN
F 2 "Resistor_THT:R_Axial_DIN0207_L6.3mm_D2.5mm_P7.62mm_Horizontal" V 4980 1450 50  0001 C CNN
F 3 "~" H 5050 1450 50  0001 C CNN
	1    5050 1450
	0    1    1    0   
$EndComp
Wire Wire Line
	5200 1450 5250 1450
$Comp
L Switch:SW_SPST SW6
U 1 1
P 5450 1900
F 0 "SW6" H 5450 2135 50  0000 C CNN
F 1 "SW_SPST" H 5450 2044 50  0000 C CNN
F 2 "snapeda:SW_1825910-6-4" H 5450 1900 50  0001 C CNN
F 3 "~" H 5450 1900 50  0001 C CNN
	1    5450 1900
	1    0    0    -1  
$EndComp
$Comp
L Device:R R4
U 1 1
P 5050 1900
F 0 "R4" V 4843 1900 50  0000 C CNN
F 1 "47k" V 4934 1900 50  0000 C CNN
F 2 "Resistor_THT:R_Axial_DIN0207_L6.3mm_D2.5mm_P7.62mm_Horizontal" V 4980 1900 50  0001 C CNN
F 3 "~" H 5050 1900 50  0001 C CNN
	1    5050 1900
	0    1    1    0   
$EndComp
Wire Wire Line
	5200 1900 5250 1900
$Comp
L Switch:SW_SPST SW7
U 1 1
P 5450 2350
F 0 "SW7" H 5450 2585 50  0000 C CNN
F 1 "SW_SPST" H 5450 2494 50  0000 C CNN
F 2 "snapeda:SW_1825910-6-4" H 5450 2350 50  0001 C CNN
F 3 "~" H 5450 2350 50  0001 C CNN
	1    5450 2350
	1    0    0    -1  
$EndComp
$Comp
L Device:R R5
U 1 1
P 5050 2350
F 0 "R5" V 4843 2350 50  0000 C CNN
F 1 "68k" V 4934 2350 50  0000 C CNN
F 2 "Resistor_THT:R_Axial_DIN0207_L6.3mm_D2.5mm_P7.62mm_Horizontal" V 4980 2350 50  0001 C CNN
F 3 "~" H 5050 2350 50  0001 C CNN
	1    5050 2350
	0    1    1    0   
$EndComp
Wire Wire Line
	5200 2350 5250 2350
$Comp
L power:+3V3 #PWR038
U 1 1
P 4650 850
F 0 "#PWR038" H 4650 700 50  0001 C CNN
F 1 "+3V3" H 4665 1023 50  0000 C CNN
F 2 "" H 4650 850 50  0001 C CNN
F 3 "" H 4650 850 50  0001 C CNN
	1    4650 850 
	1    0    0    -1  
$EndComp
Wire Wire Line
	4650 850  4900 850 
Wire Wire Line
	4900 850  4900 1000
Wire Wire Line
	4900 1000 4900 1450
Connection ~ 4900 1000
Wire Wire Line
	4900 1450 4900 1900
Connection ~ 4900 1450
Wire Wire Line
	4900 1900 4900 2350
Connection ~ 4900 1900
Wire Wire Line
	5650 1000 5700 1000
Wire Wire Line
	5700 1000 5700 1450
Wire Wire Line
	5700 2350 5650 2350
Wire Wire Line
	5650 1900 5700 1900
Connection ~ 5700 1900
Wire Wire Line
	5650 1450 5700 1450
Connection ~ 5700 1450
Wire Wire Line
	5700 1450 5700 1900
$Comp
L Device:R R6
U 1 1
P 5700 2600
F 0 "R6" H 5770 2646 50  0000 L CNN
F 1 "100k" H 5770 2555 50  0000 L CNN
F 2 "Resistor_THT:R_Axial_DIN0207_L6.3mm_D2.5mm_P7.62mm_Horizontal" V 5630 2600 50  0001 C CNN
F 3 "~" H 5700 2600 50  0001 C CNN
	1    5700 2600
	1    0    0    -1  
$EndComp
Wire Wire Line
	5700 2450 5700 2350
Connection ~ 5700 2350
$Comp
L power:GND #PWR039
U 1 1
P 5700 2750
F 0 "#PWR039" H 5700 2500 50  0001 C CNN
F 1 "GND" H 5705 2577 50  0000 C CNN
F 2 "" H 5700 2750 50  0001 C CNN
F 3 "" H 5700 2750 50  0001 C CNN
	1    5700 2750
	1    0    0    -1  
$EndComp
Text GLabel 6600 2450 2    50   Input ~ 0
BUTTONS
Text Notes 11800 3300 0    50   ~ 0
DRV8825/A4988\nStepper driver modules
Text Notes 11800 7000 0    50   ~ 0
Unipolar (5-wire) stepper driver\nand aux transistor outputs
Text Notes 850  8750 0    50   ~ 0
GPIO
Text Notes 6100 950  0    50   ~ 0
Pushbuttons
$Comp
L Device:C C5
U 1 1
P 6150 2600
F 0 "C5" H 6265 2646 50  0000 L CNN
F 1 "0.1uF" H 6265 2555 50  0000 L CNN
F 2 "Capacitor_THT:C_Disc_D5.1mm_W3.2mm_P5.00mm" H 6188 2450 50  0001 C CNN
F 3 "~" H 6150 2600 50  0001 C CNN
	1    6150 2600
	1    0    0    -1  
$EndComp
Wire Wire Line
	6150 2450 5700 2450
Connection ~ 5700 2450
Wire Wire Line
	5700 2750 6150 2750
Connection ~ 5700 2750
Wire Wire Line
	6600 2450 6150 2450
Connection ~ 6150 2450
Wire Wire Line
	5700 1900 5700 2350
$Comp
L power:GND #PWR024
U 1 1
P 5300 6350
F 0 "#PWR024" H 5300 6100 50  0001 C CNN
F 1 "GND" H 5305 6177 50  0000 C CNN
F 2 "" H 5300 6350 50  0001 C CNN
F 3 "" H 5300 6350 50  0001 C CNN
	1    5300 6350
	1    0    0    -1  
$EndComp
$Comp
L power:+3V3 #PWR027
U 1 1
P 8600 6550
F 0 "#PWR027" H 8600 6400 50  0001 C CNN
F 1 "+3V3" H 8615 6723 50  0000 C CNN
F 2 "" H 8600 6550 50  0001 C CNN
F 3 "" H 8600 6550 50  0001 C CNN
	1    8600 6550
	1    0    0    -1  
$EndComp
Text GLabel 7550 6450 2    50   Input ~ 0
SD_CLK
Text GLabel 7550 6650 2    50   Input ~ 0
SD_MOSI
Text GLabel 7550 6250 2    50   Input ~ 0
SD_MISO
Text GLabel 5750 6550 0    50   Input ~ 0
SD_CS
$Comp
L snapeda-1051620001:105162-0001 J10
U 1 1
P 5750 6050
F 0 "J10" H 6650 6437 60  0000 C CNN
F 1 "105162-0001" H 6650 6331 60  0000 C CNN
F 2 "snapeda:105162-0001" H 6650 6290 60  0001 C CNN
F 3 "" H 5750 6050 60  0000 C CNN
	1    5750 6050
	1    0    0    -1  
$EndComp
Wire Wire Line
	5300 6350 5750 6350
Wire Wire Line
	5750 6350 5750 6250
Connection ~ 5750 6350
Wire Wire Line
	5750 6250 5750 6150
Connection ~ 5750 6250
Wire Wire Line
	5750 6150 5750 6050
Connection ~ 5750 6150
$Comp
L power:GND #PWR026
U 1 1
P 8250 6300
F 0 "#PWR026" H 8250 6050 50  0001 C CNN
F 1 "GND" H 8255 6127 50  0000 C CNN
F 2 "" H 8250 6300 50  0001 C CNN
F 3 "" H 8250 6300 50  0001 C CNN
	1    8250 6300
	1    0    0    -1  
$EndComp
Wire Wire Line
	7550 6550 8600 6550
Wire Wire Line
	8250 6300 8100 6300
Wire Wire Line
	8100 6300 8100 6350
Wire Wire Line
	8100 6350 7550 6350
NoConn ~ 7550 6150
NoConn ~ 5750 6450
Text GLabel 2350 3350 2    50   Input ~ 0
SD_MISO
Text GLabel 2350 4050 2    50   Input ~ 0
SD_MOSI
Text GLabel 2350 4950 2    50   Input ~ 0
SD_CLK
Text GLabel 2350 5150 2    50   Input ~ 0
SD_CS
NoConn ~ 7550 6050
$Comp
L Device:C C6
U 1 1
P 8700 6750
F 0 "C6" H 8815 6796 50  0000 L CNN
F 1 "0.1uF" H 8815 6705 50  0000 L CNN
F 2 "Capacitor_THT:C_Disc_D5.1mm_W3.2mm_P5.00mm" H 8738 6600 50  0001 C CNN
F 3 "~" H 8700 6750 50  0001 C CNN
	1    8700 6750
	1    0    0    -1  
$EndComp
$Comp
L Device:CP C7
U 1 1
P 9200 6750
F 0 "C7" H 9318 6796 50  0000 L CNN
F 1 "100uF" H 9318 6705 50  0000 L CNN
F 2 "Capacitor_THT:CP_Radial_D8.0mm_P3.50mm" H 9238 6600 50  0001 C CNN
F 3 "~" H 9200 6750 50  0001 C CNN
	1    9200 6750
	1    0    0    -1  
$EndComp
Wire Wire Line
	8600 6550 8700 6550
Wire Wire Line
	9200 6550 9200 6600
Connection ~ 8600 6550
Wire Wire Line
	8700 6600 8700 6550
Connection ~ 8700 6550
Wire Wire Line
	8700 6550 9200 6550
$Comp
L power:GND #PWR040
U 1 1
P 8700 6900
F 0 "#PWR040" H 8700 6650 50  0001 C CNN
F 1 "GND" H 8705 6727 50  0000 C CNN
F 2 "" H 8700 6900 50  0001 C CNN
F 3 "" H 8700 6900 50  0001 C CNN
	1    8700 6900
	1    0    0    -1  
$EndComp
$Comp
L power:GND #PWR041
U 1 1
P 9200 6900
F 0 "#PWR041" H 9200 6650 50  0001 C CNN
F 1 "GND" H 9205 6727 50  0000 C CNN
F 2 "" H 9200 6900 50  0001 C CNN
F 3 "" H 9200 6900 50  0001 C CNN
	1    9200 6900
	1    0    0    -1  
$EndComp
Text Notes 5600 5750 0    50   ~ 0
microSD card
$Comp
L Device:D_TVS D1
U 1 1
P 2450 1050
F 0 "D1" V 2404 1130 50  0000 L CNN
F 1 "D_TVS" V 2495 1130 50  0000 L CNN
F 2 "Diode_THT:D_DO-15_P10.16mm_Horizontal" H 2450 1050 50  0001 C CNN
F 3 "~" H 2450 1050 50  0001 C CNN
	1    2450 1050
	0    1    1    0   
$EndComp
Wire Wire Line
	2050 1000 2300 1000
Wire Wire Line
	2300 1000 2300 900 
Wire Wire Line
	2300 900  2450 900 
Connection ~ 2050 1000
Wire Wire Line
	2050 1100 2300 1100
Wire Wire Line
	2300 1100 2300 1200
Wire Wire Line
	2300 1200 2450 1200
Connection ~ 2050 1100
$Comp
L Connector_Generic:Conn_01x03 J14
U 1 1
P 900 5850
F 0 "J14" H 900 5650 50  0000 C CNN
F 1 "Conn_01x03" V 1000 5800 50  0000 C CNN
F 2 "homebrew:Wurth_ScrewTerminal_1x03_P5.00mm_691137710003" H 900 5850 50  0001 C CNN
F 3 "~" H 900 5850 50  0001 C CNN
	1    900  5850
	-1   0    0    1   
$EndComp
$Comp
L power:GND #PWR043
U 1 1
P 1100 5950
F 0 "#PWR043" H 1100 5700 50  0001 C CNN
F 1 "GND" H 1105 5777 50  0000 C CNN
F 2 "" H 1100 5950 50  0001 C CNN
F 3 "" H 1100 5950 50  0001 C CNN
	1    1100 5950
	1    0    0    -1  
$EndComp
$Comp
L power:+5V #PWR042
U 1 1
P 1100 5750
F 0 "#PWR042" H 1100 5600 50  0001 C CNN
F 1 "+5V" H 1115 5923 50  0000 C CNN
F 2 "" H 1100 5750 50  0001 C CNN
F 3 "" H 1100 5750 50  0001 C CNN
	1    1100 5750
	-1   0    0    -1  
$EndComp
$Comp
L power:+3V3 #PWR044
U 1 1
P 1350 5850
F 0 "#PWR044" H 1350 5700 50  0001 C CNN
F 1 "+3V3" H 1365 6023 50  0000 C CNN
F 2 "" H 1350 5850 50  0001 C CNN
F 3 "" H 1350 5850 50  0001 C CNN
	1    1350 5850
	1    0    0    -1  
$EndComp
Wire Wire Line
	1350 5850 1100 5850
$Comp
L Mechanical:MountingHole H1
U 1 1
P 6300 8600
F 0 "H1" H 6400 8646 50  0000 L CNN
F 1 "MountingHole" H 6400 8555 50  0000 L CNN
F 2 "MountingHole:MountingHole_3.2mm_M3" H 6300 8600 50  0001 C CNN
F 3 "~" H 6300 8600 50  0001 C CNN
	1    6300 8600
	1    0    0    -1  
$EndComp
$Comp
L Mechanical:MountingHole H2
U 1 1
P 6300 8800
F 0 "H2" H 6400 8846 50  0000 L CNN
F 1 "MountingHole" H 6400 8755 50  0000 L CNN
F 2 "MountingHole:MountingHole_3.2mm_M3" H 6300 8800 50  0001 C CNN
F 3 "~" H 6300 8800 50  0001 C CNN
	1    6300 8800
	1    0    0    -1  
$EndComp
$Comp
L Mechanical:MountingHole H3
U 1 1
P 6300 9000
F 0 "H3" H 6400 9046 50  0000 L CNN
F 1 "MountingHole" H 6400 8955 50  0000 L CNN
F 2 "MountingHole:MountingHole_3.2mm_M3" H 6300 9000 50  0001 C CNN
F 3 "~" H 6300 9000 50  0001 C CNN
	1    6300 9000
	1    0    0    -1  
$EndComp
Text GLabel 2350 3050 2    50   Input ~ 0
T3_SIGNAL
Text GLabel 2350 3450 2    50   Input ~ 0
T4_SIGNAL
Text GLabel 2350 3150 2    50   Input ~ 0
T5_SIGNAL
Text GLabel 2350 4850 2    50   Input ~ 0
T2_SIGNAL
$Comp
L Mechanical:MountingHole H4
U 1 1
P 6300 9200
F 0 "H4" H 6400 9246 50  0000 L CNN
F 1 "MountingHole" H 6400 9155 50  0000 L CNN
F 2 "MountingHole:MountingHole_3.2mm_M3" H 6300 9200 50  0001 C CNN
F 3 "~" H 6300 9200 50  0001 C CNN
	1    6300 9200
	1    0    0    -1  
$EndComp
$EndSCHEMATC
